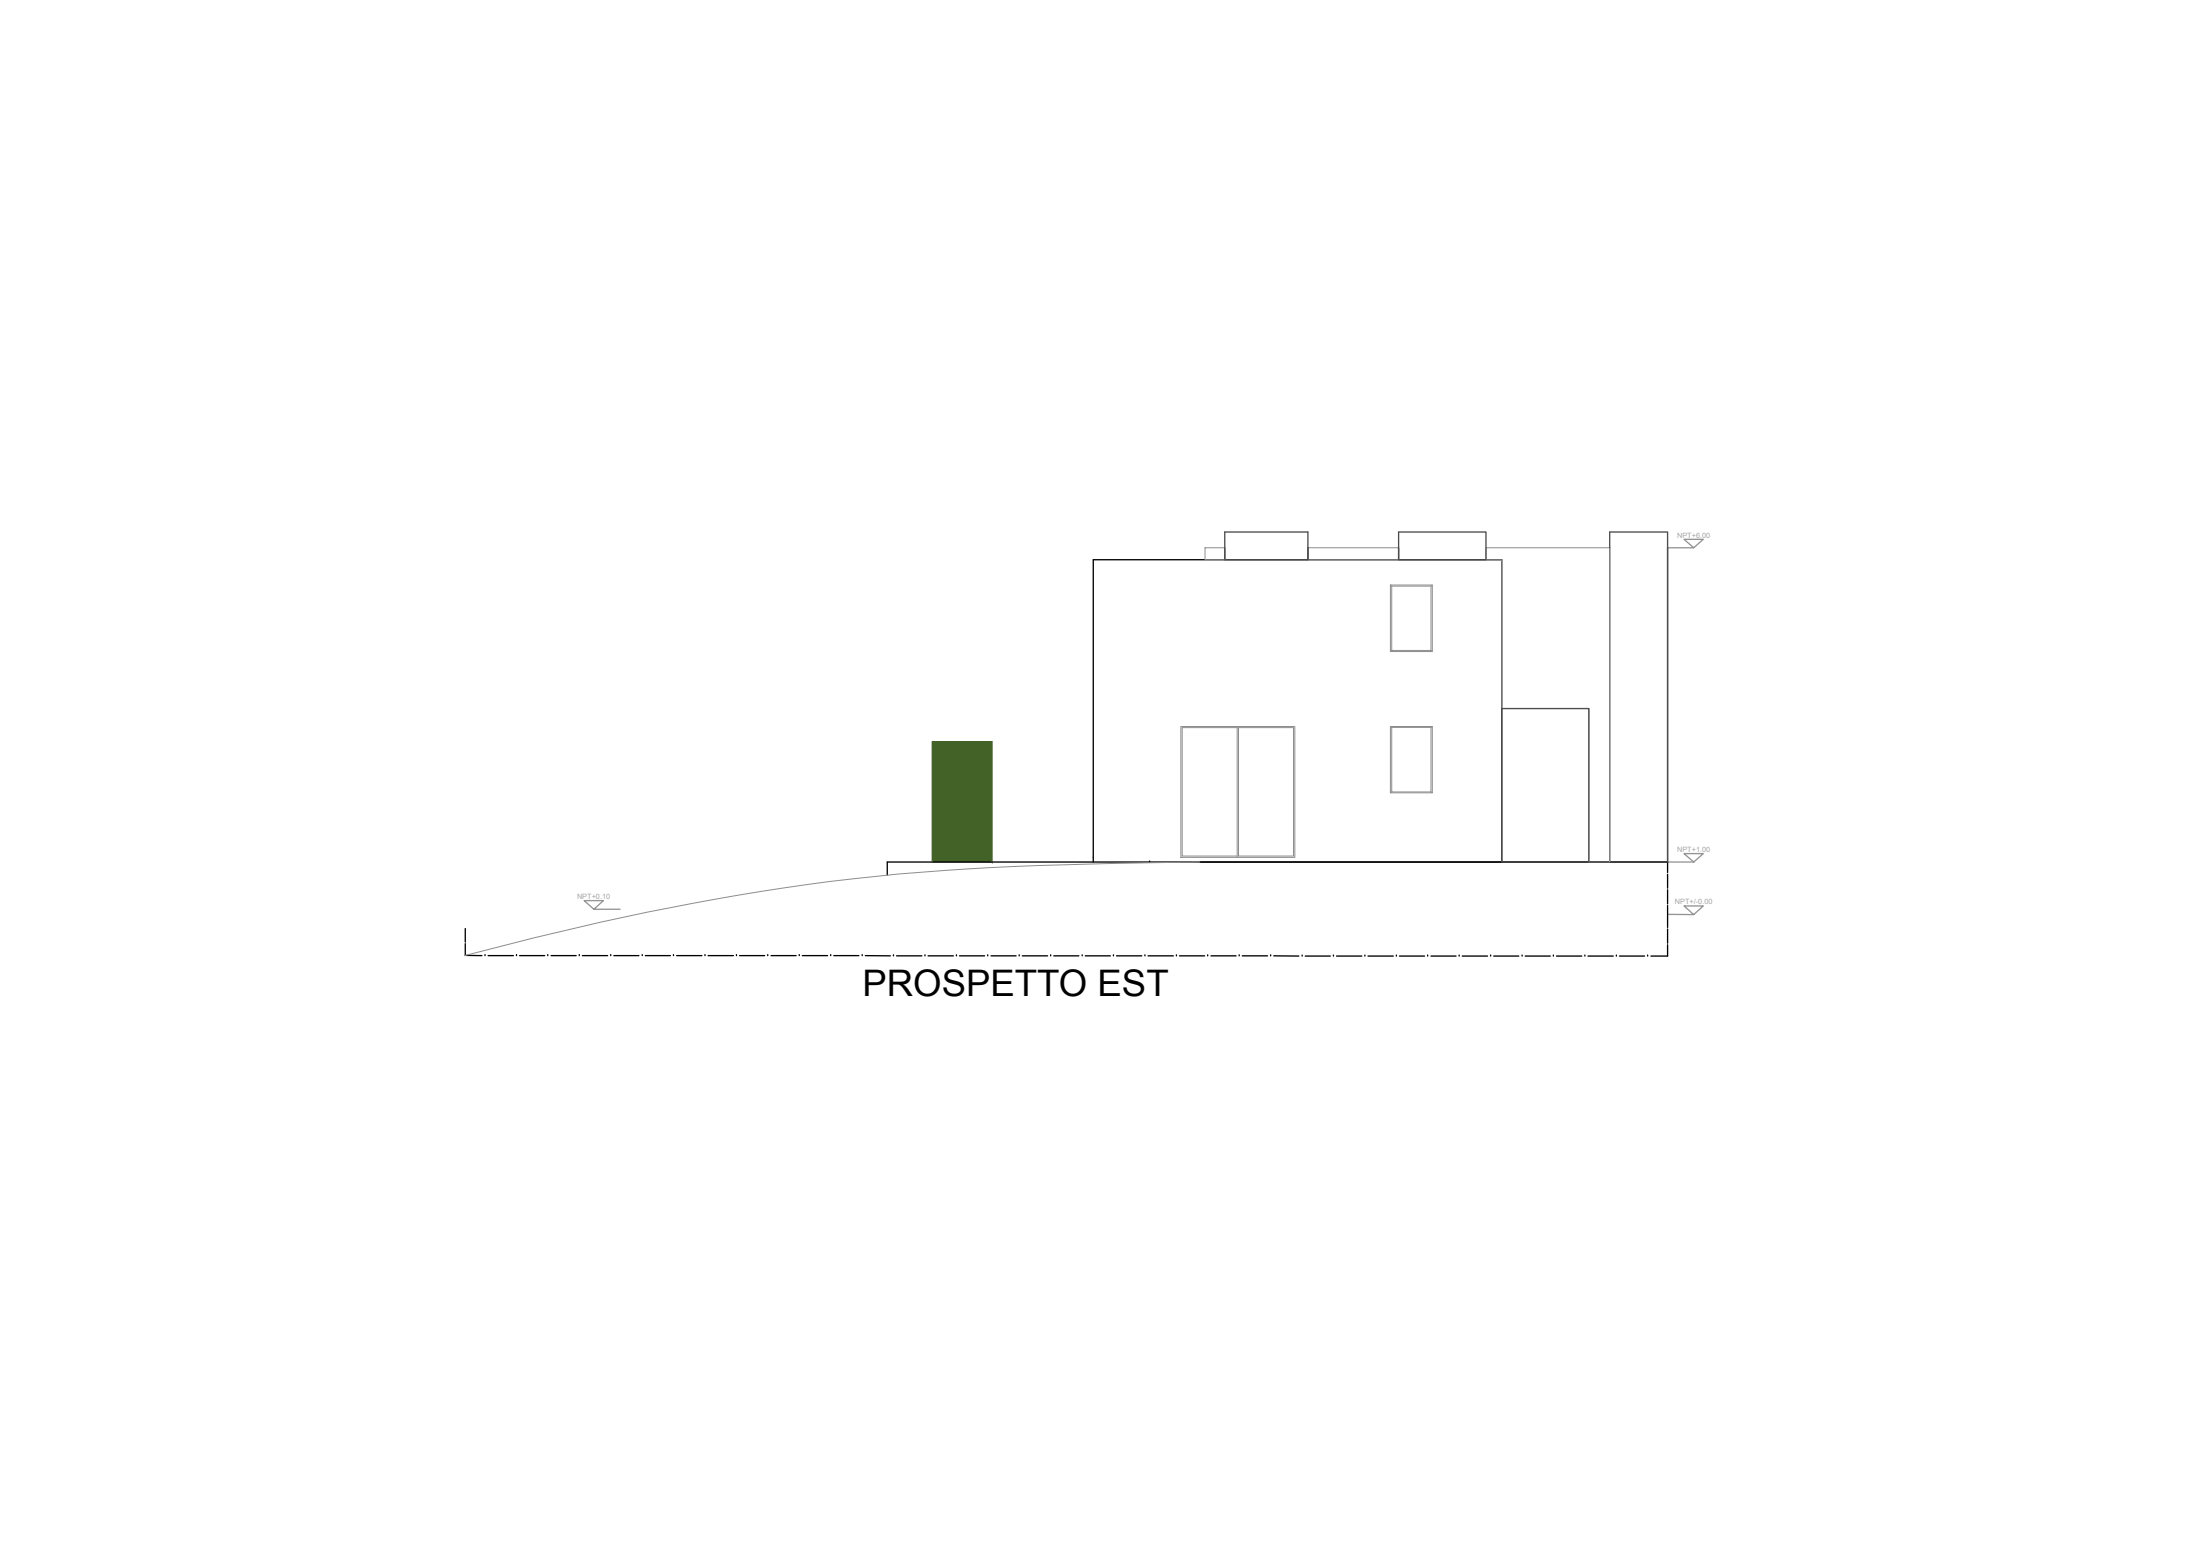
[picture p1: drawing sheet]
<svg xmlns="http://www.w3.org/2000/svg" width="420mm" height="297mm" viewBox="0 0 420 297" stroke-linecap="round" stroke-linejoin="round" font-family="sans-serif">
<g fill="none" stroke="#000" stroke-width=".25">
<path d="M88.8 179.8h.1M88.8 177.2v2.3M208.7 164.5v-57.7h78v57.7M219.5 164.5h.1M229.1 164.5h89.3v1.7M318.4 166.5h.1M318.4 169.5h.1M318.4 172.5h.1M318.4 172.8v3.9M318.4 177h.1M318.4 166.9v2.3M318.4 169.8v2.4"/>
<path d="M318.4 177.3v2.4M318.4 164.5h-149v2.5M88.8 180.1v2.3h3.2M92.6 182.4h.1M93.2 182.4h4.8M98.6 182.4h.1M99.2 182.4h4.8M104.6 182.4h.1M105.2 182.4h4.8M110.6 182.4h.1M111.2 182.4h4.8M116.6 182.4h.1"/>
<path d="M117.2 182.4h4.8M122.6 182.4h.1M123.2 182.4h4.8M128.6 182.4h.1M129.2 182.4h4.8M134.6 182.4h.1M135.2 182.4h4.8M140.6 182.4h.1M141.2 182.4h4.8M146.6 182.4h.1M147.2 182.4h4.8M152.6 182.4h.1"/>
<path d="M153.2 182.4h4.8M158.6 182.4h.1M159.2 182.4h4.8M164.6 182.4h.1M165.2 182.4h4.8M170.6 182.4h.1M171.2 182.4h4.8M176.6 182.4h.1M177.2 182.4h4.8M182.6 182.4h.1M183.2 182.4h4.8M188.6 182.4h.1"/>
<path d="M189.2 182.4h4.8M194.6 182.4h.1M195.2 182.4h4.8M200.6 182.4h.1M201.2 182.4h4.8M206.6 182.4h.1M207.2 182.4h4.8M212.6 182.4h.1M213.2 182.4h4.8M218.6 182.4h.1M219.2 182.4h4.8M224.6 182.4h.1"/>
<path d="M225.2 182.4h4.8M230.6 182.4h.1M231.2 182.4h4.8M236.6 182.4h.1M237.2 182.4h4.8M242.6 182.4h.1M243.2 182.4l4.8 .1M248.6 182.5h.1M249.2 182.5h4.8M254.6 182.5h.1M255.2 182.5h4.8M260.6 182.5h.1"/>
<path d="M261.2 182.5h4.8M266.6 182.5h.1M267.2 182.5h4.8M272.6 182.5h.1M273.2 182.5h4.8M278.6 182.5h.1M279.2 182.5h4.8M284.6 182.5h.1M285.2 182.5h4.8M290.6 182.5h.1M291.2 182.5h4.8M296.6 182.5h.1"/>
<path d="M297.1 182.5h4.9M302.6 182.5h.1M303.2 182.5h4.8M308.6 182.5h.1M309.2 182.5h4.8M314.5 182.5h.1M318.4 180h.1M318.4 180.3v2.2h-3.2"/>
</g>
<path d="M318.4 104.6h5l-1.9-1.7h3.7l-1.8 1.7M113.4 173.6l-1.9-1.7h3.7l-1.8 1.7h5M318.4 174.5l5 .1-1.9-1.7h3.7l-1.8 1.7M318.4 164.5h5M321.5 162.9h3.7l-1.8 1.6z" fill="none" stroke="#959595" stroke-width=".25"/>
<path d="M233.8 104.6v2.2h15.9v-2.2M233.8 106.8v-5.3h15.9v5.3M267 104.6v2.2h16.7v-5.3h-16.7v5.3M307.3 101.5h11.1v63h-11.1zM318.4 104.6v59.9M286.7 135.2h16.6v29.3h-16.6z" fill="none" stroke="#4c4c4c" stroke-width=".25"/>
<g fill="#426227" stroke="#426227" stroke-width=".19">
<path d="M178 141.6l11.4 22.9h-11.4z"/>
<path d="M178 141.6h11.4v22.9z"/>
</g>
<path d="M178 164.5v-22.9h11.4v22.9" fill="none" stroke="#426227" stroke-width=".19"/>
<g fill="none" stroke="#8d8d8d" stroke-width=".19">
<path d="M230.1 104.6h3.7v2.2h-3.7zM249.7 104.6h17.3v2.2h-17.3zM265.4 111.7h8v12.7h-8zM265.4 111.7l.3 .2v12.3h7.5v-12.3M273.4 111.7l-.2 .2h-7.5M283.7 104.6h23.6v59.9h-4v-29.3h-16.6v-28.4h-3zM225.4 138.7h21.8v24.9h-21.8zM236.2 138.9h-10.5v24.5h10.5M236.2 138.7v24.9M236.4 138.9h10.5v24.5h-10.5zM265.4 138.7h8v12.6h-8zM265.4 138.7l.3 .1v12.4h7.5v-12.4"/>
<path d="M265.7 124.2l-.3 .2M273.2 124.2l.2 .2M273.4 138.7l-.2 .1h-7.5M265.7 151.2l-.3 .1M273.2 151.2l.2 .1M229.1 164.5a742.1 742.1 0 0 0-57.6 2.3 495.1 495.1 0 0 0-78.4 14.5l-4.2 1.1"/>
</g>
<path d="M88.8 182.4h.1" fill="none" stroke="#8d8d8d" stroke-width=".25"/>
<text font-size="7" x="164.6" y="190.2">PROSPETTO EST</text>
<g font-size="1.4" fill="#a5a5a5">
<text x="320.2" y="102.6">NPT+6.00</text>
<text x="320.2" y="162.6">NPT+1.00</text>
<text x="110.2" y="171.6">NPT+0.10</text>
<text x="319.8" y="172.6">NPT+/-0.00</text>
</g>
</svg>
